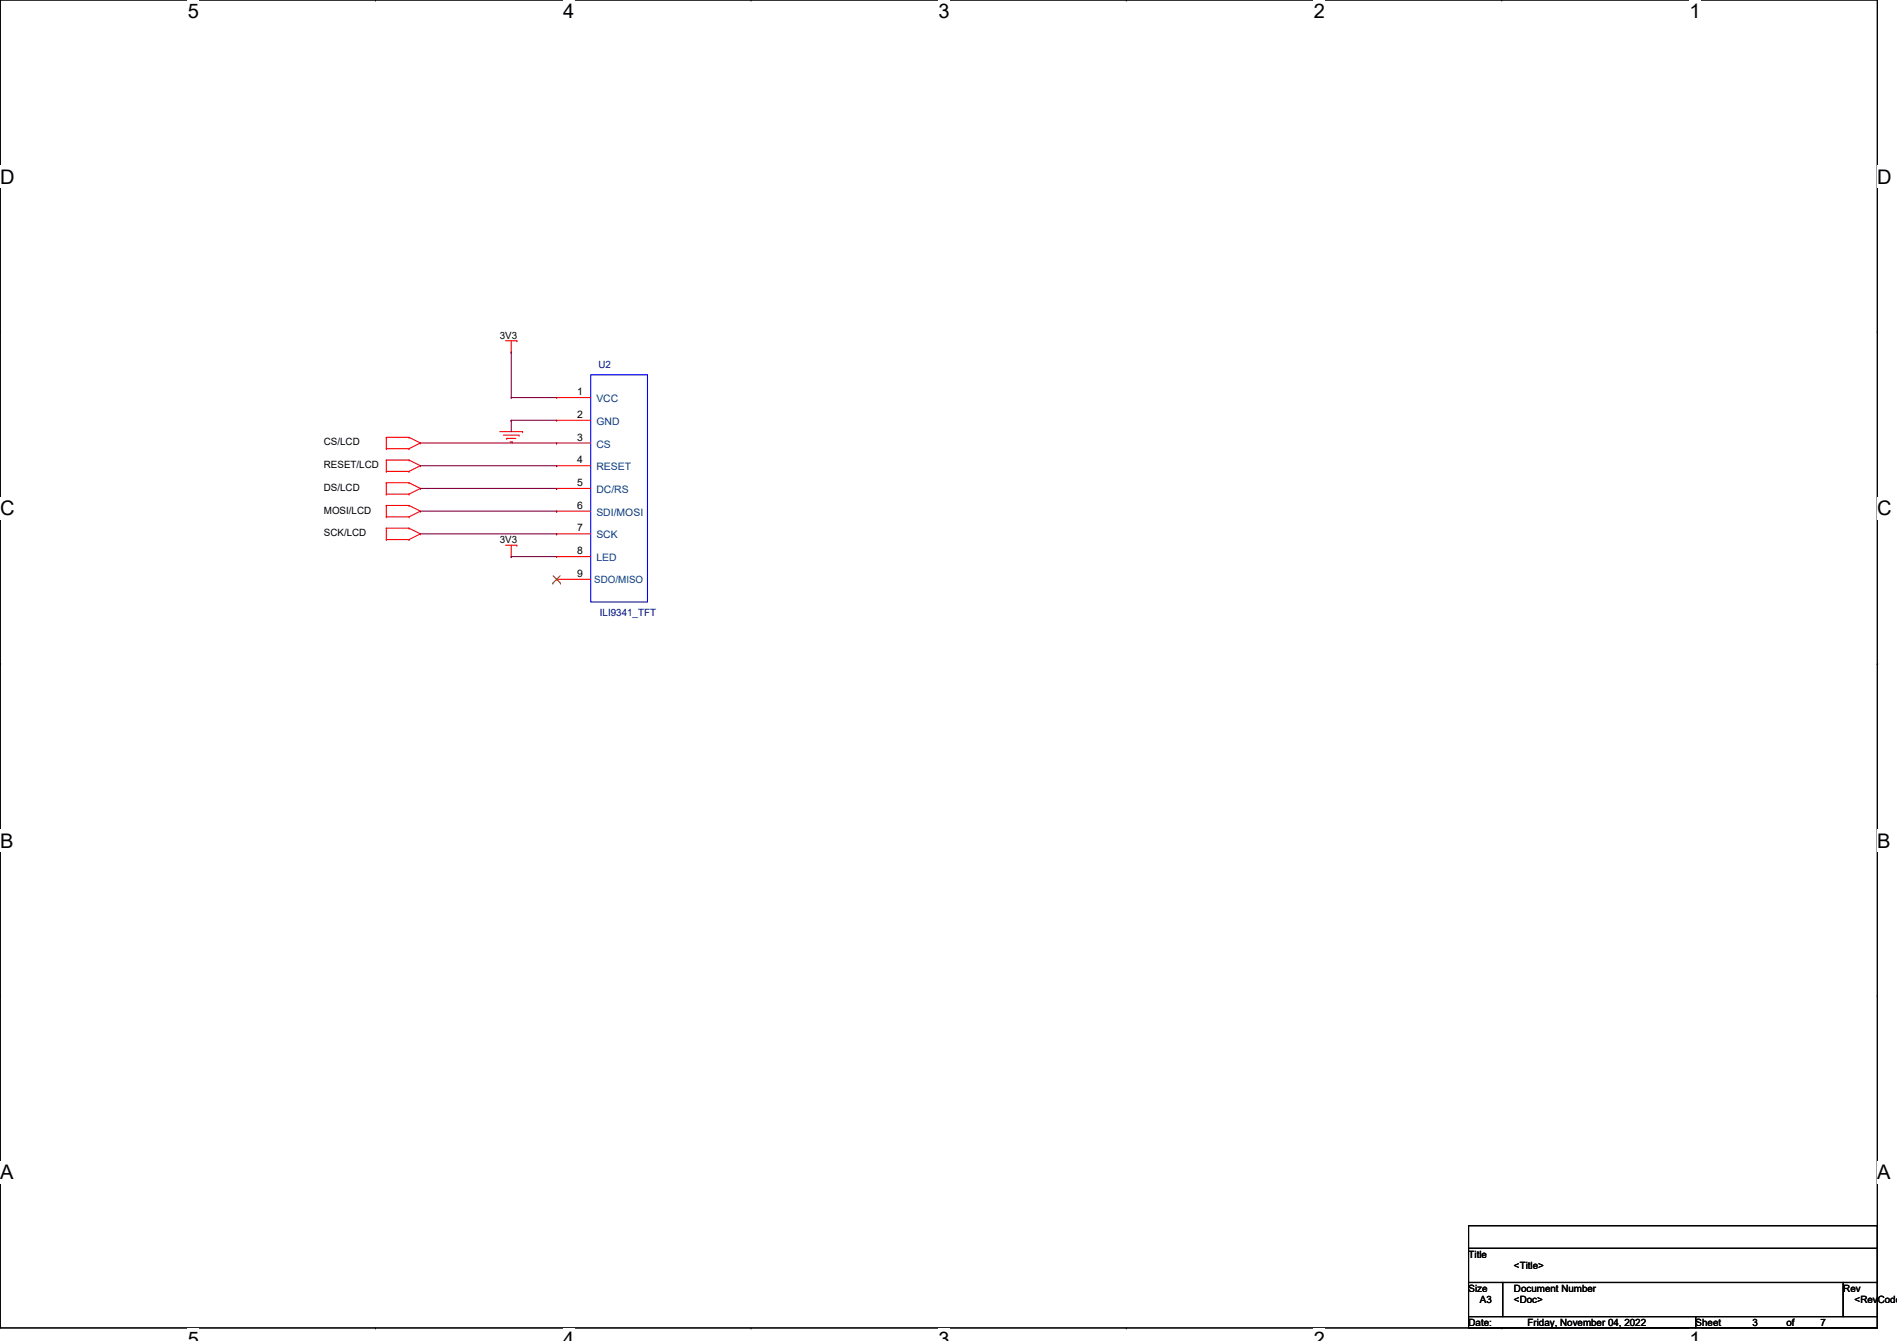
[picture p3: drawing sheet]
<svg xmlns="http://www.w3.org/2000/svg" width="297mm" height="210mm" viewBox="0 0 297 210" stroke-linecap="round" stroke-linejoin="round" font-family="sans-serif">
<path d="M0 0h294v207.9h-294z" fill="none" stroke="#000" stroke-width=".17"/>
<g fill="#fff">
<path d="M29.4 0h1.8v3.5h-1.8z"/>
<path d="M29.4 207.9h1.8v2h-1.8z"/>
</g>
<path d="M58.8 0h.1M58.8 207.9h.1" fill="none" stroke="#000" stroke-width=".17"/>
<g fill="#fff">
<path d="M88.2 0h1.7v3.5h-1.7z"/>
<path d="M88.2 207.9h1.7v2h-1.7z"/>
</g>
<path d="M117.6 0h.1M117.6 207.9h.1" fill="none" stroke="#000" stroke-width=".17"/>
<g fill="#fff">
<path d="M147 0h1.7v3.5h-1.7z"/>
<path d="M147 207.9h1.7v2h-1.7z"/>
</g>
<path d="M176.4 0h.1M176.4 207.9h.1" fill="none" stroke="#000" stroke-width=".17"/>
<g fill="#fff">
<path d="M205.7 0h1.8v3.5h-1.8z"/>
<path d="M205.7 207.9h1.8v2h-1.8z"/>
</g>
<path d="M235.2 0h.1M235.2 207.9h.1" fill="none" stroke="#000" stroke-width=".17"/>
<g fill="#fff">
<path d="M264.5 0h1.8v3.5h-1.8z"/>
<path d="M264.5 207.9h1.8v2h-1.8z"/>
<path d="M0 26h2.3v3.4h-2.3z"/>
<path d="M294 26h2.2v3.4h-2.2z"/>
<path d="M0 77.9h2.3v3.5h-2.3z"/>
<path d="M294 77.9h2.2v3.5h-2.2z"/>
</g>
<path d="M0 51.9h.1M294 51.9h.1" fill="none" stroke="#000" stroke-width=".17"/>
<g fill="#fff">
<path d="M0 129.9h2.1v3.4h-2.1z"/>
<path d="M294 129.9h2v3.4h-2z"/>
</g>
<path d="M0 103.9h.1M294 103.9h.1" fill="none" stroke="#000" stroke-width=".17"/>
<path d="M0 103.9h.1M294 103.9h.1" fill="none" stroke="#000" stroke-width=".16"/>
<g fill="#fff">
<path d="M0 181.8h2.1v3.5h-2.1z"/>
<path d="M294 181.8h2v3.5h-2z"/>
</g>
<path d="M0 155.9h.1M294 155.9h.1M230 191.9h64v3.5h-64zM230 195.4h64v5.3h-64zM230 200.7h5.3v5.4h-5.3zM230 206.1h35.5v1.8h-35.5zM235.3 200.7h53.3v5.4h-53.3zM265.5 206.1h28.5v1.8h-28.5zM288.6 200.7h5.4v5.4h-5.4z" fill="none" stroke="#000" stroke-width=".17"/>
<g fill="none" stroke="#f00" stroke-width=".17">
<path d="M79.2 53.3h1.7M80 55.1h.1M80 53.3v1.8M80.9 53.3h.1M60.5 70.2h.1M60.5 68.5h.1M60.5 73.8h.1M60.5 72h.1M60.5 77.3h.1M60.5 75.6h.1M60.5 79.1h.1M60.5 70.2h3.5"/>
<path d="M60.5 68.5v1.7M60.5 72v1.8M60.5 75.6v1.7M60.5 79.1v1.8M60.5 68.5h3.5M60.5 73.8h3.5M60.5 72h3.5M60.5 77.3h3.5M60.5 75.6h3.5M60.5 79.1h3.5M64 70.2h.1M64 68.5h.1"/>
<path d="M64 73.8h.1M64 72h.1M64 77.3h.1M64 75.6h.1M64 79.1h.1M64 68.5l1.8 .8M64 72l1.8 .9M64 75.6l1.8 .9M64 79.1l1.8 .9M65.8 69.3h.1M65.8 72.9h.1M65.8 76.5h.1"/>
<path d="M65.8 69.3l-1.8 .9M65.8 72.9l-1.8 .9M65.8 76.5l-1.8 .8M78.3 67.6h3.5M78.8 68.1h2.5M79.3 68.6h.1M79.3 68.6h1.5M79.9 69.2h.3M80.2 69.2h.1M81.3 68.1h.1M81.8 67.6h.1M87.2 62.2h.1"/>
<path d="M87.2 65.8h.1M87.2 69.3h.1M87.2 72.9h.1M87.2 76.5h.1M87.2 62.2h5.3M87.2 65.8h5.3M87.2 69.3h5.3M87.2 72.9h5.3M87.2 76.5h5.3M60.5 80.9h.1M60.5 84.5h.1M60.5 82.7h.1"/>
<path d="M60.5 82.7v1.8M60.5 80.9h3.5M60.5 84.5h3.5M60.5 82.7h3.5M64 80.9h.1M64 84.5h.1M64 82.7h.1M64 82.7l1.8 .9M65.8 80h.1M65.8 83.6h.1M65.8 80l-1.8 .9M65.8 83.6l-1.8 .9"/>
<path d="M79.2 85.3h1.7M80 87.1h.1M80 85.3v1.8M80.9 85.3h.1M87.2 80h.1M87.2 83.6h.1M87.2 87.1h.1M87.2 90.7h.1M87.2 80h5.3M87.2 83.6h5.3M87.2 87.1h5.3M87.2 90.7h5.3"/>
</g>
<path d="M92.5 58.7h8.9v35.5h-8.9z" fill="none" stroke="#00f" stroke-width=".17"/>
<path d="M86.6 91.3h.1M86.6 90.1l1.2 1.2M87.7 90.1l-1.1 1.2M87.8 91.3h.1" fill="none" stroke="#804000" stroke-width=".16"/>
<g fill="none" stroke="#800040" stroke-width=".17">
<path d="M80 55.1h.1M80 55.1v7.1M65.8 69.3h21.4M65.8 72.9h21.4M65.8 76.5h21.4M80 62.2h.1M80 65.8h.1M80 62.2h7.2M80 65.8v1.8M80 65.8h7.2M87.2 69.3h.1M87.2 72.9h.1"/>
<path d="M87.2 76.5h.1M65.8 80h21.4M65.8 83.6h21.4M80 87.1h.1M80 87.1h7.2M87.2 80h.1M87.2 83.6h.1"/>
</g>
<g font-size="3.1">
<text x="29.4" y="2.8">5</text>
<text x="88.2" y="2.8">4</text>
<text x="147" y="2.8">3</text>
<text x="205.7" y="2.8">2</text>
<text x="264.5" y="2.8">1</text>
<text x="0" y="28.7">D</text>
<text x="294" y="28.7">D</text>
<text x="0" y="80.7">C</text>
<text x="294" y="80.7">C</text>
<text x="0" y="132.7">B</text>
<text x="294" y="132.7">B</text>
<text x="0" y="184.6">A</text>
<text x="294" y="184.6">A</text>
<text x="29.4" y="210.7">5</text>
<text x="88.2" y="210.7">4</text>
<text x="147" y="210.7">3</text>
<text x="205.7" y="210.7">2</text>
<text x="264.5" y="210.7">1</text>
</g>
<g font-size="1.6">
<text x="78.3" y="53">3V3</text>
<text x="90.4" y="61.8">1</text>
<text x="90.4" y="65.4">2</text>
<text x="50.7" y="69.7">CS/LCD</text>
<text x="90.4" y="69">3</text>
<text x="50.7" y="73.3">RESET/LCD</text>
<text x="50.7" y="76.8">DS/LCD</text>
<text x="90.4" y="72.5">4</text>
<text x="90.4" y="76.1">5</text>
<text x="50.7" y="80.4">MOSI/LCD</text>
<text x="50.7" y="83.9">SCK/LCD</text>
<text x="90.4" y="79.6">6</text>
<text x="90.4" y="83.2">7</text>
<text x="78.3" y="85">3V3</text>
<text x="90.4" y="86.7">8</text>
<text x="90.4" y="90.3">9</text>
<text x="230" y="196.8">Title</text>
<text x="230" y="202.2">Size</text>
<text x="231.7" y="204">A3</text>
<text x="237.1" y="202.2">Document Number</text>
<text x="237.1" y="198.6">&lt;Title&gt;</text>
<text x="237.1" y="204">&lt;Doc&gt;</text>
<text x="288.6" y="202.2">Rev</text>
<text x="290.4" y="204">&lt;RevCode&gt;</text>
<text x="230" y="207.5">Date:</text>
<text x="239.2" y="207.5">Friday, November 04, 2022</text>
<text x="265.5" y="207.5">Sheet</text>
<text x="274.4" y="207.5">3</text>
<text x="279.7" y="207.5">of</text>
<text x="285.1" y="207.5">7</text>
</g>
<g font-size="1.6" fill="#000080">
<text x="93.7" y="57.6">U2</text>
<text x="93.9" y="96.4">ILI9341_TFT</text>
</g>
<g font-size="1.6" fill="#004080">
<text x="93.4" y="62.9">VCC</text>
<text x="93.4" y="66.5">GND</text>
<text x="93.4" y="70.1">CS</text>
<text x="93.4" y="73.6">RESET</text>
<text x="93.4" y="77.2">DC/RS</text>
<text x="93.4" y="80.7">SDI/MOSI</text>
<text x="93.4" y="84.3">SCK</text>
<text x="93.4" y="87.8">LED</text>
<text x="93" y="91.2">SDO/MISO</text>
</g>
</svg>
